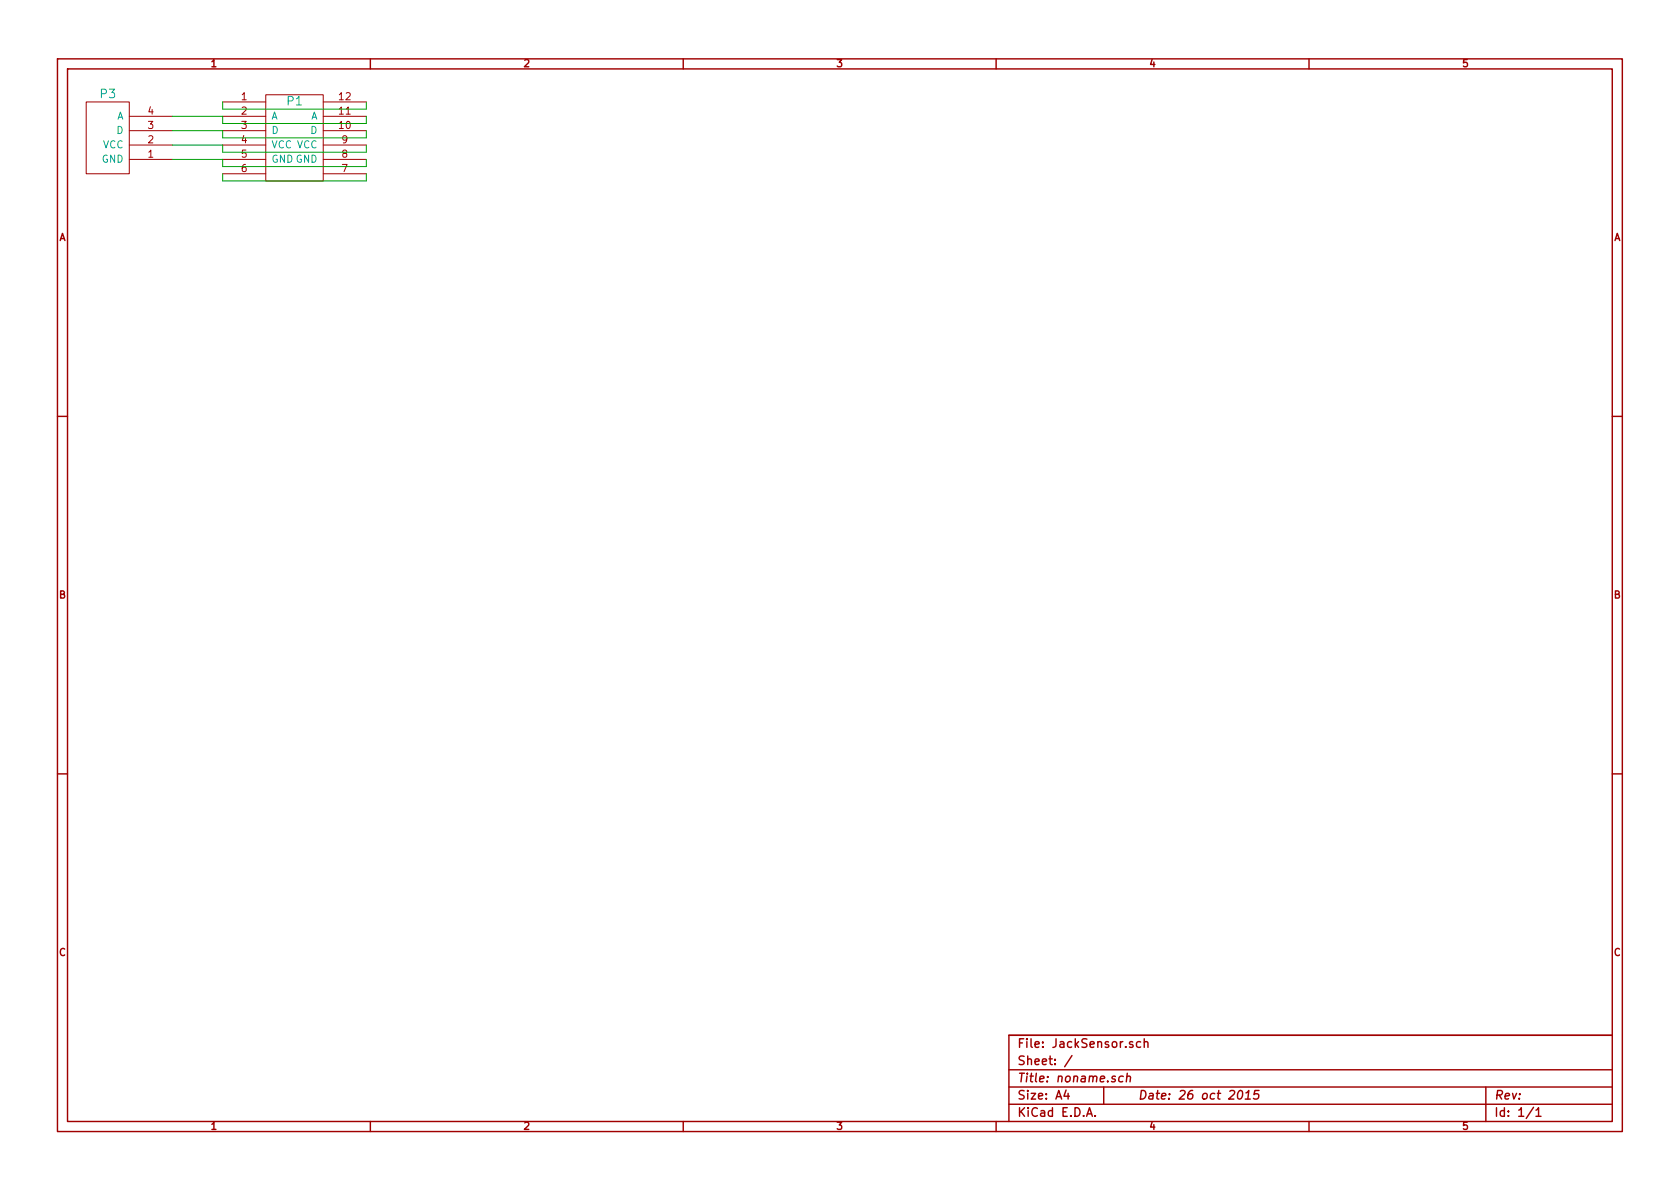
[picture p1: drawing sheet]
EESchema Schematic File Version 2
LIBS:Library
LIBS:JackSensor-cache
EELAYER 27 0
EELAYER END
$Descr A4 11693 8268
encoding utf-8
Sheet 1 1
Title "noname.sch"
Date "26 oct 2015"
Rev ""
Comp ""
Comment1 ""
Comment2 ""
Comment3 ""
Comment4 ""
$EndDescr
$Comp
L SENSOR P3
U 1 1
P 600 1200
F 0 "P3" H 750 1750 60  0000 C CNN
F 1 "SENSOR" V 650 1450 60  0001 C CNN
F 2 "~" H 600 1200 60  0000 C CNN
F 3 "~" H 600 1200 60  0000 C CNN
	1    600  1200
	1    0    0    -1  
$EndComp
$Comp
L SENSORJACK P1
U 1 1
P 1550 1250
F 0 "P1" H 2050 1800 60  0000 C CNN
F 1 "SENSORJACK" H 2050 1900 60  0001 C CNN
F 2 "~" H 1400 1300 60  0000 C CNN
F 3 "~" H 1400 1300 60  0000 C CNN
	1    1550 1250
	1    0    0    -1  
$EndComp
Wire Wire Line
	1200 800  1550 800 
Wire Wire Line
	1200 900  1550 900 
Wire Wire Line
	1200 1000 1550 1000
Wire Wire Line
	1550 800  1550 850 
Wire Wire Line
	1550 850  2550 850 
Wire Wire Line
	2550 850  2550 800 
Wire Wire Line
	1550 900  1550 950 
Wire Wire Line
	1550 950  2550 950 
Wire Wire Line
	2550 950  2550 900 
Wire Wire Line
	1550 1000 1550 1050
Wire Wire Line
	1550 1050 2550 1050
Wire Wire Line
	2550 1050 2550 1000
Wire Wire Line
	1550 1100 1550 1150
Wire Wire Line
	1550 1150 2550 1150
Wire Wire Line
	2550 1150 2550 1100
Wire Wire Line
	1550 1200 1550 1250
Wire Wire Line
	1550 1250 2550 1250
Wire Wire Line
	2550 1250 2550 1200
Wire Wire Line
	1550 700  1550 750 
Wire Wire Line
	1550 750  2550 750 
Wire Wire Line
	2550 750  2550 700 
Wire Wire Line
	1200 1100 1550 1100
$EndSCHEMATC
